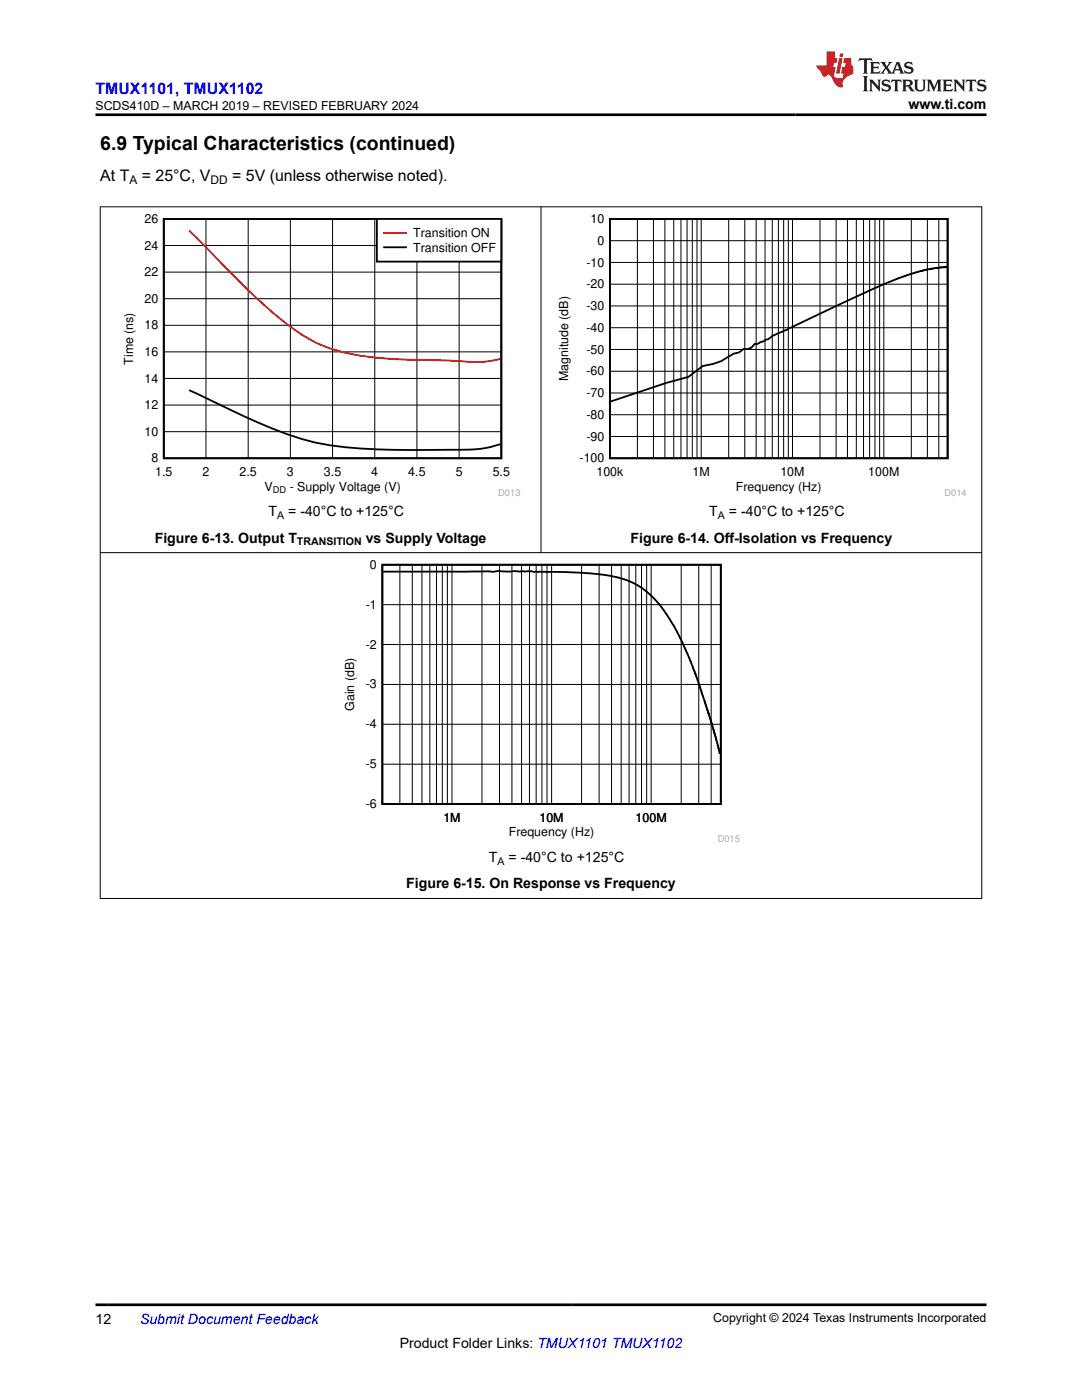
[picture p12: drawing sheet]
<svg xmlns="http://www.w3.org/2000/svg" width="216mm" height="279mm" viewBox="0 0 216 279" stroke-linecap="round" stroke-linejoin="round" font-family="sans-serif">
<path d="M32.7 43.7h67.3v47.8h-67.3zM37.7 77.9a274.9 274.9 0 0 0 19.6 8.8 54.8 54.8 0 0 0 17.9 3l6.3 .1a129.6 129.6 0 0 0 15.3-.4l3-.7" fill="none" stroke="#000" stroke-width=".36"/>
<g fill="none" stroke="#000" stroke-width=".2">
<path d="M32.7 59.6h67.3M32.7 54.3h67.3M32.7 49h67.3M41.1 43.7v47.8M49.5 43.7v47.8M57.9 43.7v47.8M66.4 43.7v47.8M74.8 43.7v47.8M83.2 43.7v47.8M91.6 43.7v47.8M32.7 75.5h67.3M32.7 70.2h67.3"/>
<path d="M32.7 64.9h67.3M32.7 86.2h67.3M32.7 80.8h67.3"/>
</g>
<path d="M37.7 46l5.6 5.7a109 109 0 0 0 16.9 15.1 30.6 30.6 0 0 0 15 4.6l6.3 .4 10.1 .3a22.8 22.8 0 0 0 8.2-.4" fill="none" stroke="#f00" stroke-width=".36"/>
<path d="M75.2 43.7h24.8v8.5h-24.8z" fill-rule="evenodd" fill="#fff"/>
<path d="M75.2 43.7h24.8v8.5h-24.8zM76.7 49.3h4.3" fill="none" stroke="#000" stroke-width=".36"/>
<path d="M76.7 46.5h4.3" fill="none" stroke="#f00" stroke-width=".36"/>
<path d="M111 42.7h81.9v56.3h-81.9z" fill-rule="evenodd" fill="#fff"/>
<path d="M121.7 43.7h67.4v47.8h-67.4zM188.9 53.3l-2.5 .2-2.5 .5-2.7 .9-3.5 1.3-20.3 9.2-.2 .4-3.1 1.2-.8 .7-.5 .1-1.6 .8h-.6l-.7 .8-.7 .3-.8-.1-.9 .7-1 .3-2.6 1.5-1.6 .5-2.1 .5-2.8 2.1-4.5 1.2-11 3.7" fill="none" stroke="#000" stroke-width=".36"/>
<g fill="none" stroke="#000" stroke-width=".2">
<path d="M121.7 56.7h67.4M121.7 52.4h67.4M121.7 48h67.4M127.2 43.7v47.8M130.4 43.7v47.8M132.7 43.7v47.8M134.4 43.7v47.8M135.9 43.7v47.8M137.1 43.7v47.8M138.1 43.7v47.8M139.1 43.7v47.8M139.9 43.7v47.8"/>
<path d="M145.4 43.7v47.8M148.6 43.7v47.8M150.9 43.7v47.8M152.7 43.7v47.8M154.1 43.7v47.8M155.3 43.7v47.8M156.4 43.7v47.8M157.3 43.7v47.8M158.1 43.7v47.8M163.6 43.7v47.8M166.8 43.7v47.8M169.1 43.7v47.8"/>
<path d="M170.9 43.7v47.8M172.3 43.7v47.8M173.5 43.7v47.8M174.6 43.7v47.8M175.5 43.7v47.8M176.4 43.7v47.8M181.8 43.7v47.8M185 43.7v47.8M187.3 43.7v47.8M121.7 78.4h67.4M121.7 74.1h67.4M121.7 69.7h67.4"/>
<path d="M121.7 65.4h67.4M121.7 61.1h67.4M121.7 87.1h67.4M121.7 82.8h67.4"/>
</g>
<path d="M68.3 111.7h79.3v56.4h-79.3z" fill-rule="evenodd" fill="#fff"/>
<path d="M76.3 112.7h67.5v47.8h-67.5zM76.5 114.1h21.9l1-.2 16.9 .4 4.4 .4 2.4 .5 1.8 .5 1.9 .9 2.5 1.7 1.9 1.9 1.9 2.5 2.1 3.5 2.1 4.5 1.8 4.8 2.7 8.1 1.9 6.8" fill="none" stroke="#000" stroke-width=".36"/>
<g fill="none" stroke="#000" stroke-width=".2">
<path d="M19.9 41.3h176.1M20 41.2v138.2M107.9 41.2v69.2M195.9 41.2v138.2M19.9 110.3h176.1M79.8 112.7v47.8M82.3 112.7v47.8M84.2 112.7v47.8M85.8 112.7v47.8M87.1 112.7v47.8M88.3 112.7v47.8M89.3 112.7v47.8"/>
<path d="M90.2 112.7v47.8M96.2 112.7v47.8M99.7 112.7v47.8M102.1 112.7v47.8M104.1 112.7v47.8M105.6 112.7v47.8M107 112.7v47.8M108.1 112.7v47.8M109.1 112.7v47.8M110.1 112.7v47.8M116 112.7v47.8M119.5 112.7v47.8"/>
<path d="M122 112.7v47.8M124 112.7v47.8M125.5 112.7v47.8M126.9 112.7v47.8M128 112.7v47.8M129 112.7v47.8M129.9 112.7v47.8M135.9 112.7v47.8M139.4 112.7v47.8M141.9 112.7v47.8M76.3 136.6h67.5M76.3 128.6h67.5"/>
<path d="M76.3 120.7h67.5M76.3 152.5h67.5M76.3 144.5h67.5M19.9 179.3h176.1"/>
</g>
<path d="M171.5 11.6l-.2 .6 .5-.2h.6v.1v2.2l-.2 .4h1l-.2-.4v-2.2v-.1h.5l.5 .2-.1-.6zM173.6 12.4l.2 .3v1.6l-.2 .4h1.9l.1-.6a1.08 1.08 0 0 1-1.3 .2v-.7h.6l.4 .2v-.7l-.4 .2h-.6v-.5l.2-.2a1 1 0 0 1 1 .3l-.1-.5zM175.7 12.4l.9 1.1-1 1.2h.9l-.2-.2 .5-.8 .4 .8-.2 .2h1.6l-.2-.2 .2-.5h.9l.1 .5-.1 .2h.9l-.2-.4-.8-1.9h-.5l-.9 2.1-.9-1.1 .9-1h-.8l.2 .2-.4 .6-.4-.6 .2-.2zM179 12.8l.4 1h-.7zM180.7 12.5a.65 .65 0 0 0-.2 .7 .65 .65 0 0 0 .6 .5l.6 .1 .1 .3a.79 .79 0 0 1-.7 .4 .79 .79 0 0 1-.7-.5l.1 .7 .2-.1a.93 .93 0 0 0 1.1 0 .93 .93 0 0 0 .4-.9 1.46 1.46 0 0 0-1.2-.6l-.1-.3a1.09 1.09 0 0 1 1.2 .2l-.2-.6-.1 .1-.5-.2zM172.2 15.2l.2 .4v2.2l-.2 .4h1l-.2-.4v-2.2l.2-.4zM173.4 15.9l.2 .4v1.5l-.2 .4h.8l-.3-.4 .1-1.3 1.6 1.8v-2l.2-.4h-.7l.1 .2 .1 1.1-1.2-1.3zM176.2 16a.65 .65 0 0 0-.2 .8 .65 .65 0 0 0 .6 .4l.6 .2 .1 .2a.79 .79 0 0 1-.7 .4 .79 .79 0 0 1-.7-.5l.1 .7 .2-.1a.93 .93 0 0 0 1.1 .1 .93 .93 0 0 0 .4-1 1.46 1.46 0 0 0-1.2-.5l-.1-.4a1.09 1.09 0 0 1 1.2 .2l-.1-.6-.2 .1-.5-.1zM177.9 15.9l-.1 .6a.63 .63 0 0 1 .8-.3v1.6l-.3 .4h1l-.2-.4v-1.6a.66 .66 0 0 1 .8 .3l-.1-.6zM180 15.9l.2 .4v1.5l-.2 .4h1l-.2-.2-.1-.7h.5l.1 .2a.79 .79 0 0 0 1.2 .6l-1-.9a.61 .61 0 0 0 .6-.6 .61 .61 0 0 0-.5-.7zM180.8 16.2h.1a.47 .47 0 0 1 .5 .1 .47 .47 0 0 1 .1 .5l-.1 .1-.7 .1zM182.3 15.9l.2 .2a2.27 2.27 0 0 0 .4 2 1.04 1.04 0 0 0 1.7-.7v-1.3l.2-.2h-.8l.2 .4v1.1a.6 .6 0 0 1-.6 .6 .6 .6 0 0 1-.6-.6v-1.1l.3-.4zM184.9 15.9l.2 .4v1.5l-.2 .4h.8l-.3-.4v-1.4l.9 1.9 .9-1.9v1.4l-.3 .4h1l-.2-.4v-1.5l.2-.4h-.8l-.7 1.5-.6-1.5zM188.1 15.9l.2 .4v1.5l-.2 .4h1.9l.1-.6a1.09 1.09 0 0 1-1.3 .2v-.7h.6l.4 .2v-.6l-.4 .2h-.6v-.6l.2-.1a1.01 1.01 0 0 1 1 .3l-.1-.6zM190.2 15.9l.3 .4v1.5l-.3 .4h.8l-.2-.4v-1.3l1.6 1.8v-2l.2-.4h-.7l.2 .2v1.1l-1.2-1.3zM192.8 15.9l-.1 .6a.63 .63 0 0 1 .8-.3v1.6l-.3 .4h1l-.2-.4v-1.6a.66 .66 0 0 1 .8 .3l-.1-.6zM195.2 16a.65 .65 0 0 0-.2 .8 .65 .65 0 0 0 .6 .4l.6 .2 .2 .2a.79 .79 0 0 1-.7 .4 .79 .79 0 0 1-.7-.5l.1 .7 .2-.1a.93 .93 0 0 0 1 .1 .93 .93 0 0 0 .5-1 1.46 1.46 0 0 0-1.3-.5v-.4a1.09 1.09 0 0 1 1.2 .2l-.2-.6-.2 .1-.5-.1z" fill="#231f20"/>
<path d="M164.9 10.3v2.7h-2l.1 .4 .8 1a.95 .95 0 0 0 1 .9 .59 .59 0 0 1 .5-.4 .59 .59 0 0 1 .5 .3l.4 .8a1.59 1.59 0 0 0 2.1 1.4 1.61 1.61 0 0 1 1-2.3l1-.3-.1-1.5a1.59 1.59 0 0 1-.3-1.7h-1.5l-.2 .9h.6l-.2 .9h-.5l-.2 .9v.3l.4 .1-.1 .9h-.7a.73 .73 0 0 1-1-.7l.3-1.5h-.5l.1-.9h.5l.2-.9h-.5v-1.3zM167.4 11.6l-.6 3.1h.7l.6-3.1zM167.6 10.7l-.1 .6h.7l.1-.6z" fill="#ed1c24"/>
<path d="M19 22.9h177.8M19 260.4h177.8" fill="none" stroke="#000" stroke-width=".53"/>
<text font-size="3.9" x="20" y="29.9">6.9 Typical Characteristics (continued)</text>
<text font-size="3.2" fill="#00f" x="19" y="18.7">TMUX1101, TMUX1102</text>
<g font-size="3.2">
<text x="20" y="36.1">At T</text>
<text x="28.3" y="36.1">= 25°C, V</text>
<text x="46.3" y="36.1">= 5V (unless otherwise noted).</text>
</g>
<g font-size="2.8">
<text x="181.3" y="21.8">www.ti.com</text>
<text x="53.6" y="103.1">T</text>
<text x="57.5" y="103.1">= -40°C to +125°C</text>
<text x="141.5" y="103.1">T</text>
<text x="145.4" y="103.1">= -40°C to +125°C</text>
<text x="30.9" y="108.3">Figure 6-13. Output T</text>
<text x="73" y="108.3">vs Supply Voltage</text>
<text x="125.8" y="108.3">Figure 6-14. Off-Isolation vs Frequency</text>
<text x="97.6" y="172.1">T</text>
<text x="101.5" y="172.1">= -40°C to +125°C</text>
<text x="81.1" y="177.3">Figure 6-15. On Response vs Frequency</text>
<text x="19" y="264.2">12</text>
<text x="79.8" y="269">Product Folder Links: TMUX1101 TMUX1102</text>
</g>
<text font-size="2.8" fill="#00f" x="27.9" y="264.2">Submit Document Feedback</text>
<g font-size="2.5">
<text x="19.1" y="21.9">SCDS410D – MARCH 2019 – REVISED FEBRUARY 2024</text>
<text x="28.8" y="44.5">26</text>
<text x="82.5" y="47.4">Transition ON</text>
<text x="117.9" y="44.5">10</text>
<text x="28.8" y="49.8">24</text>
<text x="82.5" y="50.2">Transition OFF</text>
<text x="117" y="53.2">-10</text>
<text x="119.2" y="48.8">0</text>
<text x="28.8" y="55.1">22</text>
<text x="117" y="57.5">-20</text>
<text x="28.8" y="65.7">18</text>
<text x="28.8" y="60.4">20</text>
<text x="117" y="61.9">-30</text>
<text x="28.8" y="71">16</text>
<text x="117" y="70.6">-50</text>
<text x="117" y="66.2">-40</text>
<text x="26.6" y="72.8" transform="rotate(-90 26.6 72.8)">Time (ns)</text>
<text x="28.8" y="76.3">14</text>
<text x="113.4" y="76" transform="rotate(-90 113.4 76)">Magnitude (dB)</text>
<text x="117" y="74.9">-60</text>
<text x="28.8" y="81.7">12</text>
<text x="117" y="83.6">-80</text>
<text x="117" y="79.2">-70</text>
<text x="28.8" y="87">10</text>
<text x="117" y="87.9">-90</text>
<text x="30.2" y="92.3">8</text>
<text x="31" y="95.1">1.5</text>
<text x="40.4" y="95.1">2</text>
<text x="47.8" y="95.1">2.5</text>
<text x="57.2" y="95.1">3</text>
<text x="64.6" y="95.1">3.5</text>
<text x="74.1" y="95.1">4</text>
<text x="81.5" y="95.1">4.5</text>
<text x="90.9" y="95.1">5</text>
<text x="98.3" y="95.1">5.5</text>
<text x="115.6" y="92.3">-100</text>
<text x="119" y="95.1">100k</text>
<text x="138.2" y="95.1">1M</text>
<text x="155.7" y="95.1">10M</text>
<text x="173.3" y="95.1">100M</text>
<text x="52.8" y="97.9">V</text>
<text x="57.8" y="97.9">- Supply Voltage (V)</text>
<text x="146.8" y="97.9">Frequency (Hz)</text>
<text x="73.8" y="113.5">0</text>
<text x="73" y="121.5">-1</text>
<text x="73" y="129.4">-2</text>
<text x="73" y="137.4">-3</text>
<text x="70.7" y="141.9" transform="rotate(-90 70.7 141.9)">Gain (dB)</text>
<text x="73" y="145.4">-4</text>
<text x="73" y="153.3">-5</text>
<text x="73" y="161.3">-6</text>
<text x="88.5" y="164.1">1M</text>
<text x="101.5" y="166.9">Frequency (Hz)</text>
<text x="107.7" y="164.1">10M</text>
<text x="126.8" y="164.1">100M</text>
<text x="142.3" y="263.9">Copyright © 2024 Texas Instruments Incorporated</text>
</g>
<g font-size="2.4">
<text x="25.8" y="36.7">A</text>
<text x="42" y="36.7">DD</text>
</g>
<g font-size="2.1">
<text x="55.3" y="103.6">A</text>
<text x="143.3" y="103.6">A</text>
<text x="59.3" y="108.9">TRANSITION</text>
<text x="99.3" y="172.7">A</text>
</g>
<text font-size="1.9" x="54.4" y="98.4">DD</text>
<g font-size="1.9" fill="#a8a8a8">
<text x="99.4" y="99">D013</text>
<text x="188.5" y="99">D014</text>
<text x="143.2" y="168">D015</text>
</g>
</svg>
